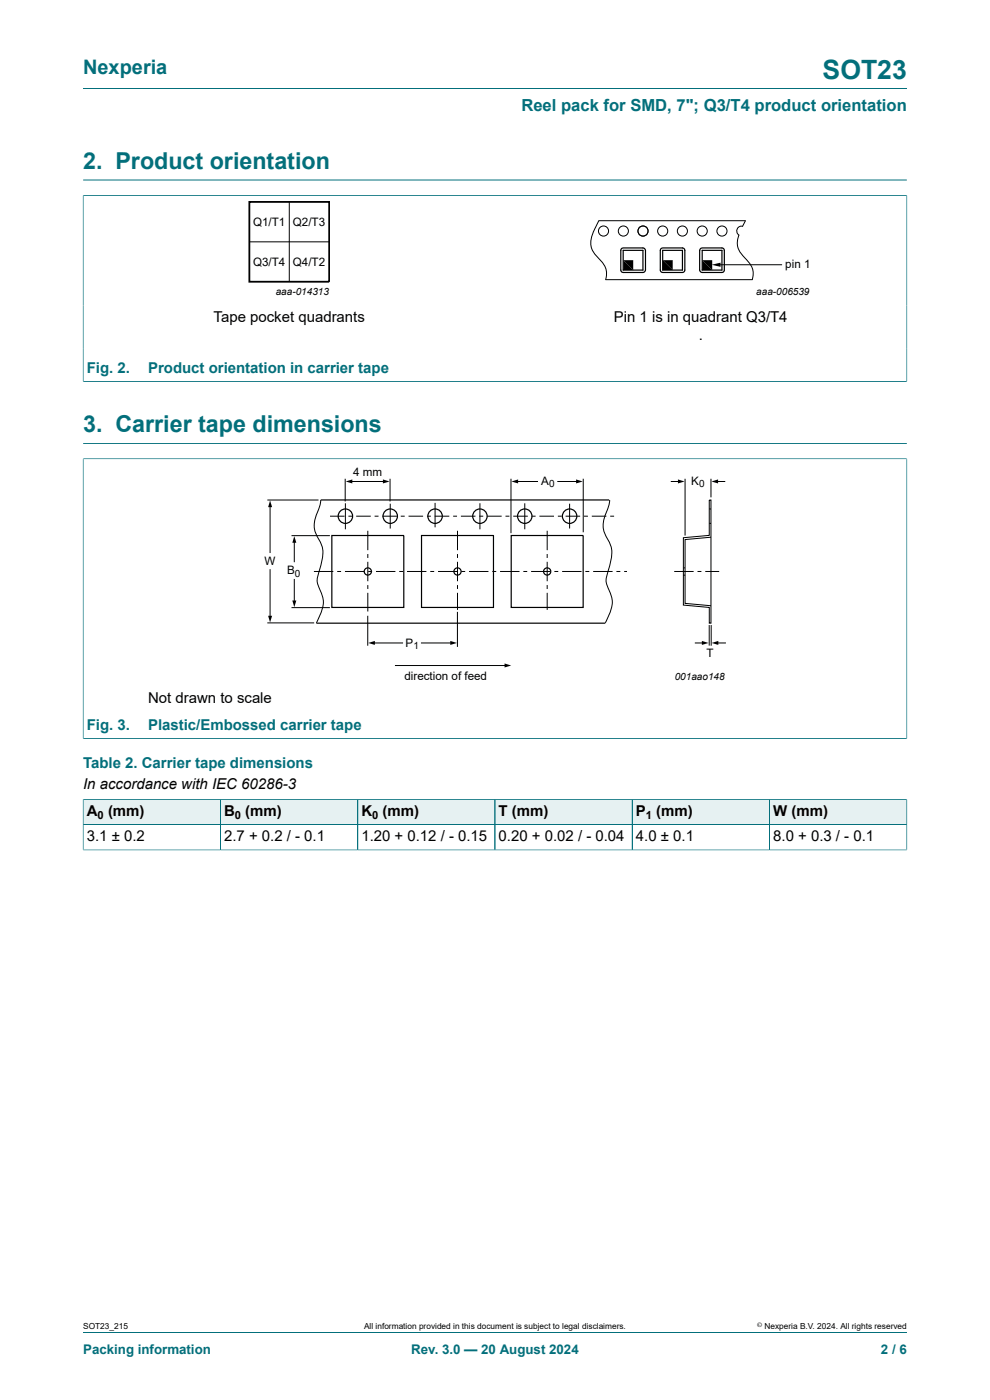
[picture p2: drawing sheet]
<svg xmlns="http://www.w3.org/2000/svg" width="210mm" height="297mm" viewBox="0 0 210 297" stroke-linecap="round" stroke-linejoin="round" font-family="sans-serif">
<path d="M17.6 18.8h174.8M17.6 38.2h174.8M17.6 41.5h174.8M17.6 41.4v39.6M192.4 41.4v39.6M17.6 80.9h174.8M17.6 97.3h174.8M17.6 97.3v59.4M17.6 94.1h174.8M192.4 97.3v59.4M17.6 156.7h174.8" fill="none" stroke="#036f7b" stroke-width=".21"/>
<path d="M52.9 42.8h16.9v17h-16.9z" fill="none" stroke="#000" stroke-width=".38"/>
<g fill="none" stroke="#000" stroke-width=".21">
<path d="M52.9 51.3h16.9M61.4 42.8v17M127 46.8h31.1l-.6 1.2a1.04 1.04 0 0 0-1.1 .6 1.04 1.04 0 0 0 .3 1.3 3.9 3.9 0 0 0 1 4.5l.6 .6a4 4 0 0 1 1.3 4.3h-31.1a4.2 4.2 0 0 0-1.7-4.7 4.1 4.1 0 0 1-1.2-4.7zM152.9 56.2h12.9M56.7 106.1h10.9M57.3 107.3v9.9M61.8 113.6h8.2M62.4 114.9v4.3M68 106.1l-.4 2a6 6 0 0 0 .4 6.9 6.3 6.3 0 0 1 .1 4.9l-.3 .8a4.7 4.7 0 0 0 .3 4.9 5.4 5.4 0 0 1-.4 5.4l-.6 1.1M70 109.5h3.1M73.2 101.6v4.8M73.3 106.8v5.5"/>
<path d="M73.9 109.5h.8M74.5 102.1h7.1M75.6 109.5h3M78 112.6v4.1M78 117.5v.9M78 119.2v4.1M79.5 109.5h.8M81.1 109.5h3.1M82.7 101.6v4.8M82.8 106.9v5.2M85 109.5h.8M86.7 109.5h3"/>
<path d="M90.6 109.5h.8M92.2 109.5h3.1M92.3 106.7v5.2M96.1 109.5h.8M97 112.6v4.1M97 117.5v.9M97 119.2v4.1M97.8 109.5h3.1M101.7 109.5h.8M101.8 106.8v5.5M103.3 109.5h3.1M107.2 109.5h.9"/>
<path d="M108.4 101.6v11.5M108.9 109.5h3.1M109.6 102.1h4.4M111.3 106.8v5.5M112.8 109.5h.8M114.4 109.5h3.1M116.1 112.6v4.1M116.1 117.5v.9M116.1 119.2v4.1M118.3 102.1h4.4M118.3 109.5h.9M120 109.5h3.1"/>
<path d="M120.8 106.9v5.2M123.7 101.6v11.3M123.9 109.5h.8M125.5 109.5h3.1M129.3 106.1l-.4 2a6 6 0 0 0 .3 6.9 6.3 6.3 0 0 1 .2 4.9l-.3 .8a4.7 4.7 0 0 0 .3 4.9 5.4 5.4 0 0 1-.4 5.4l-.6 1.1M129.4 109.5h.9M142.4 102.1h1.7M145.3 101.6v12M150.4 106.1h.4v26.1h-.3v-3.3l-5.5-.5v-14.3l5.4-.5zM150.4 108h.4M150.4 111h.4M150.8 114l-5.5 .5v13.5l5.5 .5"/>
<path d="M150.8 101.6v3.9M152 102.1h1.7M56.7 132.1h9.9M57.3 120.9v10M61.8 128.9h8.2M62.4 122.9v4.8M66.6 121.2h4.1M71.5 121.2h.9M73.2 121.2h4.1M78 130.6v6.4M78 124.1v.8M78 125.8v3.9"/>
<path d="M78.1 121.2h.8M79.2 136.4h6.2M79.8 121.2h4.1M84.7 121.2h.8M86.3 121.2h4.1M89.4 136.4h6.4M91.3 121.2h.8M92.9 121.2h4.1M97 129.8v7.4M97 124.1v.8M97 125.8v3.6M97.9 121.2h.8"/>
<path d="M99.5 121.2h4.1M104.4 121.2h.9M106.1 121.2h4.1M111 121.2h.8M112.7 121.2h4.1M116.1 124.1v.8M116.1 125.8v3.6M117.6 121.2h.8M119.2 121.2h4.2M124.2 121.2h.8M125.8 121.2h4.1M130.8 121.2h.8"/>
<path d="M132.4 121.2h.6M143 121.2h4.1M145 120.5h.3M145 122h.3M147.5 136.4h1.7M148 121.2h.8M149.6 121.2h3M150.4 132.6v4.4M150.9 132.6v4.4M152.1 136.4h1.8M83.9 141.2h23.4"/>
<circle cx="128" cy="49" r="1.07"/>
<circle cx="132.2" cy="49" r="1.07"/>
<circle cx="136.4" cy="49" r="1.07"/>
<circle cx="140.6" cy="49" r="1.07"/>
<circle cx="144.7" cy="49" r="1.07"/>
<circle cx="149" cy="49" r="1.07"/>
<circle cx="153.1" cy="49" r="1.07"/>
</g>
<g fill="#000">
<path d="M132.2 55.2l2.1 2.1h-2.1zM132.2 55.2h2.1v2.1zM140.6 55.2l2.1 2.1h-2.1zM140.6 55.2h2.1v2.1zM149 55.2l2.1 2.1h-2.1zM149 55.2h2.1v2.1z"/>
<path d="M151 56.2l1.9-.5v.9z" fill-rule="evenodd"/>
</g>
<g fill="none" stroke="#000" stroke-width=".25">
<path d="M131.7 52.9l.5-.3 4.4 .1 .3 .4-.1 4.5-.4 .2-4.5-.1-.2-.4zM132.2 53.1h4.2v4.2h-4.2zM140.3 52.7l4.5-.1 .4 .3 .1 4.4-.3 .4-4.4 .1-.5-.2v-4.5zM140.6 53.1h4.2v4.2h-4.2zM148.7 52.7l4.4-.1 .5 .3v4.4l-.2 .4-4.5 .1-.4-.2-.1-4.5zM148.9 53.1h4.2v4.2h-4.2zM68 106.1h61.2M70.4 113.6h15.3v15.3h-15.3zM89.4 113.6h15.3v15.3h-15.3zM108.4 113.6h15.3v15.3h-15.3zM67.1 132.2h61.3"/>
<circle cx="73.3" cy="109.5" r="1.53"/>
<circle cx="82.8" cy="109.5" r="1.53"/>
<circle cx="92.3" cy="109.5" r="1.53"/>
<circle cx="101.8" cy="109.5" r="1.53"/>
<circle cx="111.3" cy="109.5" r="1.53"/>
<circle cx="120.8" cy="109.5" r="1.53"/>
<circle cx="78" cy="121.2" r=".77"/>
<circle cx="97" cy="121.2" r=".77"/>
<circle cx="116.1" cy="121.2" r=".77"/>
</g>
<g fill="#000">
<path d="M57.3 106.2l.4 1.4h-.8zM62.4 113.7l.5 1.4h-.9zM73.3 102.1l1.4-.4v.9zM81.2 101.7l1.4 .4-1.4 .5zM108.5 102.1l1.4-.4v.9zM122.2 101.7l1.4 .4-1.4 .5zM143.8 101.7l1.4 .4-1.4 .5zM150.9 102.1l1.4-.4v.9zM56.9 130.6h.8l-.4 1.4zM62 127.4h.9l-.5 1.4zM78.1 136.4l1.4-.4v.8zM95.5 136l1.4 .4-1.4 .4z"/>
<path d="M148.9 136l1.4 .4-1.4 .4zM151 136.4l1.4-.4v.8zM107 140.8l1.4 .4-1.4 .4z"/>
</g>
<path d="M17.7 169.7h29v5.2h-29z" fill="#e6f1f2"/>
<path d="M17.6 169.5v5.4h29.2v-5.3h-29.2" fill="none" stroke="#036f7b" stroke-width=".21"/>
<path d="M46.8 169.7h29v5.2h-29z" fill="#e6f1f2"/>
<path d="M46.8 169.6h29.1v5.3h-29.1z" fill="none" stroke="#036f7b" stroke-width=".21"/>
<path d="M75.9 169.7h29v5.2h-29z" fill="#e6f1f2"/>
<path d="M75.9 169.6h29.1v5.3h-29.1z" fill="none" stroke="#036f7b" stroke-width=".21"/>
<path d="M105.1 169.7h28.9v5.2h-28.9z" fill="#e6f1f2"/>
<path d="M105 169.6h29.1v5.3h-29.1z" fill="none" stroke="#036f7b" stroke-width=".21"/>
<path d="M134.2 169.7h29v5.2h-29z" fill="#e6f1f2"/>
<path d="M134.1 169.6h29.1v5.3h-29.1z" fill="none" stroke="#036f7b" stroke-width=".21"/>
<path d="M163.3 169.7h29v5.2h-29z" fill="#e6f1f2"/>
<path d="M17.6 169.7v10.7M17.7 169.6h174.7M46.8 169.7v10.6M75.9 169.7v10.6M105 169.7v10.6M134.1 169.7v10.6M163.2 169.6v10.7M192.4 169.5v10.9M192.4 174.9h-174.8M17.6 180.3h174.8M17.6 282.6h174.8" fill="none" stroke="#036f7b" stroke-width=".21"/>
<text font-size="5.6" fill="#036f7b" x="174.5" y="16.8">SOT23</text>
<g font-size="4.9" fill="#036f7b">
<text x="17.6" y="35.9">2. Product orientation</text>
<text x="17.6" y="91.7">3. Carrier tape dimensions</text>
</g>
<text font-size="4.2" fill="#036f7b" x="17.6" y="15.6">Nexperia</text>
<text font-size="3.5" fill="#036f7b" x="110.6" y="23.7">Reel pack for SMD, 7&quot;; Q3/T4 product orientation</text>
<g font-size="3.2">
<text x="45.3" y="68.3">Tape pocket quadrants</text>
<text x="130.2" y="68.3">Pin 1 is in quadrant Q3/T4</text>
<text x="148.2" y="72.1">.</text>
<text x="31.4" y="149.2">Not drawn to scale</text>
<text x="17.6" y="167.4">In accordance with IEC 60286-3</text>
<text x="18.4" y="173.1">A (mm)</text>
<text x="47.5" y="173.1">B (mm)</text>
<text x="76.7" y="173.1">K (mm)</text>
<text x="105.8" y="173.1">T (mm)</text>
<text x="134.9" y="173.1">P (mm)</text>
<text x="164" y="173.1">W (mm)</text>
<text x="18.4" y="178.5">3.1 ± 0.2</text>
<text x="47.5" y="178.5">2.7 + 0.2 / - 0.1</text>
<text x="76.7" y="178.5">1.20 + 0.12 / - 0.15</text>
<text x="105.8" y="178.5">0.20 + 0.02 / - 0.04</text>
<text x="134.9" y="178.5">4.0 ± 0.1</text>
<text x="164" y="178.5">8.0 + 0.3 / - 0.1</text>
</g>
<g font-size="3.2" fill="#036f7b">
<text x="18.4" y="79.1">Fig. 2.</text>
<text x="31.4" y="79.1">Product orientation in carrier tape</text>
<text x="18.4" y="154.8">Fig. 3.</text>
<text x="31.4" y="154.8">Plastic/Embossed carrier tape</text>
<text x="17.6" y="162.9">Table 2. Carrier tape dimensions</text>
</g>
<g font-size="2.8" fill="#036f7b">
<text x="17.6" y="287.2">Packing information</text>
<text x="87.2" y="287.2">Rev. 3.0 — 20 August 2024</text>
<text x="186.9" y="287.2">2 / 6</text>
</g>
<g font-size="2.5">
<text x="53.7" y="48">Q1/T1</text>
<text x="62.1" y="48">Q2/T3</text>
<text x="53.7" y="56.4">Q3/T4</text>
<text x="62.1" y="56.4">Q4/T2</text>
<text x="166.6" y="56.9">pin 1</text>
<text x="74.9" y="100.9">4 mm</text>
<text x="114.8" y="102.9">A</text>
<text x="146.6" y="102.9">K</text>
<text x="56.1" y="119.9">W</text>
<text x="60.9" y="121.8">B</text>
<text x="86" y="137.2">P</text>
<text x="149.9" y="139.3">T</text>
<text x="85.8" y="144.2">direction of feed</text>
</g>
<g font-size="2.4">
<text x="20.7" y="173.7">0</text>
<text x="49.8" y="173.7">0</text>
<text x="78.9" y="173.7">0</text>
<text x="137" y="173.7">1</text>
</g>
<g font-size="2.1">
<text x="58.5" y="62.6">aaa-014313</text>
<text x="160.4" y="62.6">aaa-006539</text>
<text x="116.5" y="103.4">0</text>
<text x="148.3" y="103.4">0</text>
<text x="62.6" y="122.3">0</text>
<text x="87.7" y="137.7">1</text>
<text x="143.1" y="144.2">001aao148</text>
</g>
<g font-size="1.8">
<text x="17.6" y="282">SOT23_215</text>
<text x="77.2" y="282">All information provided in this document is subject to legal disclaimers.</text>
<text x="162.2" y="282">Nexperia B.V. 2024. All rights reserved</text>
</g>
<text font-size="1.4" x="160.6" y="281.6">©</text>
</svg>
